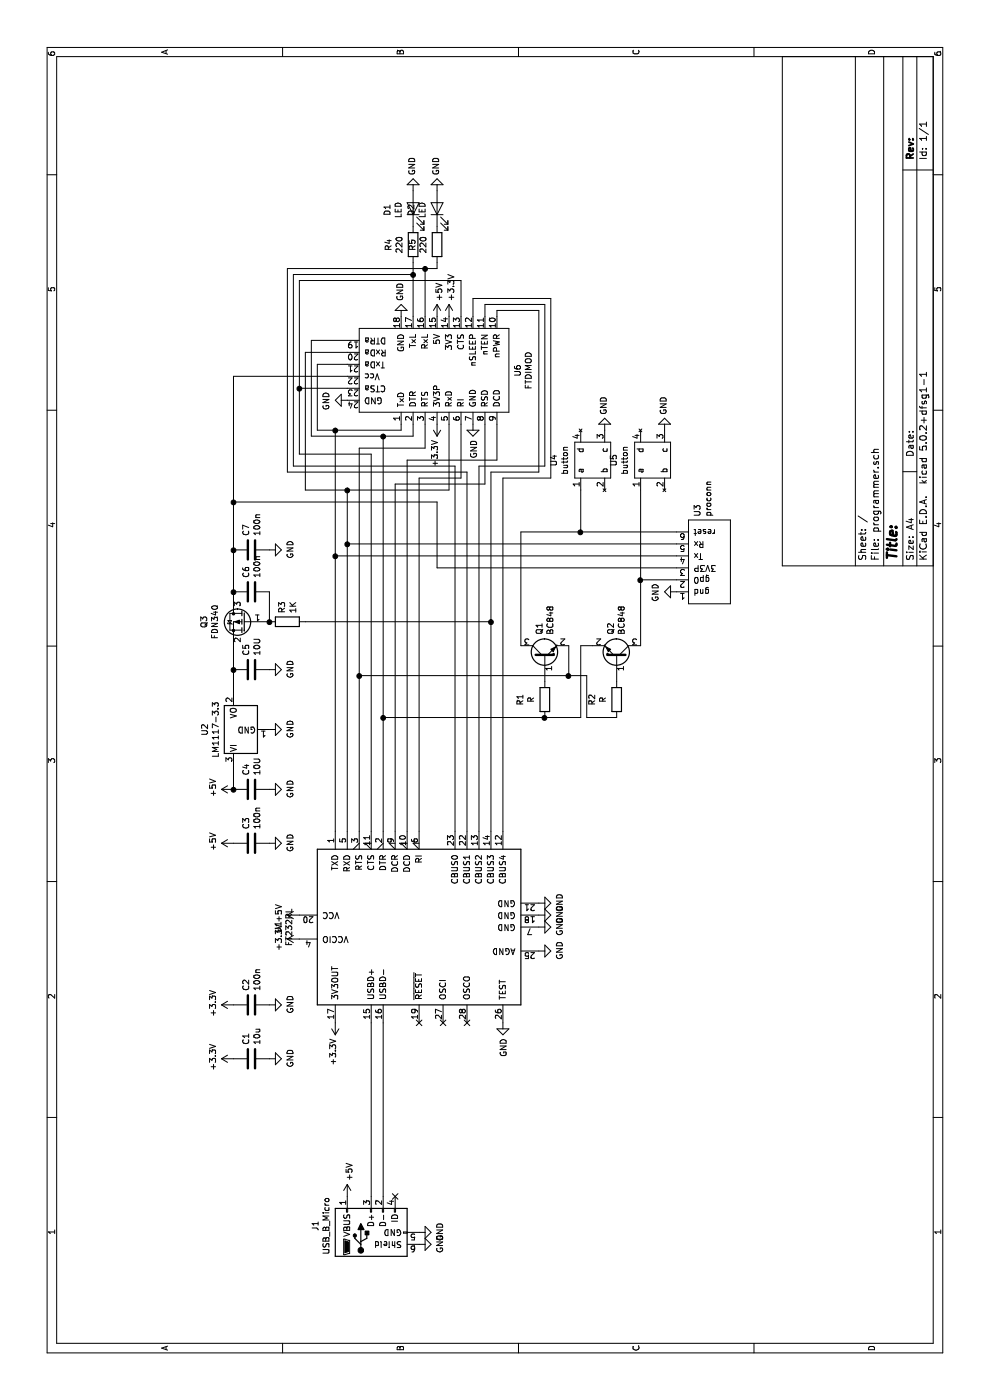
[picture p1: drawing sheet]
EESchema Schematic File Version 4
LIBS:programmer-cache
EELAYER 26 0
EELAYER END
$Descr A4 11693 8268
encoding utf-8
Sheet 1 1
Title ""
Date ""
Rev ""
Comp ""
Comment1 ""
Comment2 ""
Comment3 ""
Comment4 ""
$EndDescr
$Comp
L Device:Q_PMOS_GSD Q3
U 1 1
P 6500 2050
F 0 "Q3" V 6843 2050 50  0000 C CNN
F 1 "FDN340" V 6752 2050 50  0000 C CNN
F 2 "Package_TO_SOT_SMD:SOT-23_Handsoldering" H 6700 2150 50  0001 C CNN
F 3 "~" H 6500 2050 50  0001 C CNN
	1    6500 2050
	0    1    -1   0   
$EndComp
$Comp
L Device:R R3
U 1 1
P 6500 2400
F 0 "R3" H 6570 2446 50  0000 L CNN
F 1 "1K" H 6570 2355 50  0000 L CNN
F 2 "Capacitor_SMD:C_0805_2012Metric_Pad1.15x1.40mm_HandSolder" V 6430 2400 50  0001 C CNN
F 3 "~" H 6500 2400 50  0001 C CNN
	1    6500 2400
	1    0    0    -1  
$EndComp
$Comp
L Regulator_Linear:LM1117-3.3 U2
U 1 1
P 5600 1950
F 0 "U2" H 5600 2192 50  0000 C CNN
F 1 "LM1117-3.3" H 5600 2101 50  0000 C CNN
F 2 "Package_TO_SOT_SMD:SOT-223-3_TabPin2" H 5600 1950 50  0001 C CNN
F 3 "http://www.ti.com/lit/ds/symlink/lm1117.pdf" H 5600 1950 50  0001 C CNN
	1    5600 1950
	1    0    0    -1  
$EndComp
$Comp
L Device:C C5
U 1 1
P 6100 2100
F 0 "C5" H 6215 2146 50  0000 L CNN
F 1 "10U" H 6215 2055 50  0000 L CNN
F 2 "Capacitor_SMD:C_0805_2012Metric_Pad1.15x1.40mm_HandSolder" H 6138 1950 50  0001 C CNN
F 3 "~" H 6100 2100 50  0001 C CNN
	1    6100 2100
	1    0    0    -1  
$EndComp
$Comp
L Device:C C4
U 1 1
P 5100 2100
F 0 "C4" H 5215 2146 50  0000 L CNN
F 1 "10U" H 5215 2055 50  0000 L CNN
F 2 "Capacitor_SMD:C_0805_2012Metric_Pad1.15x1.40mm_HandSolder" H 5138 1950 50  0001 C CNN
F 3 "~" H 5100 2100 50  0001 C CNN
	1    5100 2100
	1    0    0    -1  
$EndComp
$Comp
L power:GND #PWR0101
U 1 1
P 6100 2250
F 0 "#PWR0101" H 6100 2000 50  0001 C CNN
F 1 "GND" H 6105 2077 50  0000 C CNN
F 2 "" H 6100 2250 50  0001 C CNN
F 3 "" H 6100 2250 50  0001 C CNN
	1    6100 2250
	1    0    0    -1  
$EndComp
$Comp
L power:GND #PWR0102
U 1 1
P 5600 2250
F 0 "#PWR0102" H 5600 2000 50  0001 C CNN
F 1 "GND" H 5605 2077 50  0000 C CNN
F 2 "" H 5600 2250 50  0001 C CNN
F 3 "" H 5600 2250 50  0001 C CNN
	1    5600 2250
	1    0    0    -1  
$EndComp
$Comp
L power:GND #PWR0103
U 1 1
P 5100 2250
F 0 "#PWR0103" H 5100 2000 50  0001 C CNN
F 1 "GND" H 5105 2077 50  0000 C CNN
F 2 "" H 5100 2250 50  0001 C CNN
F 3 "" H 5100 2250 50  0001 C CNN
	1    5100 2250
	1    0    0    -1  
$EndComp
Wire Wire Line
	5900 1950 6100 1950
Connection ~ 6100 1950
Wire Wire Line
	6100 1950 6300 1950
$Comp
L Interface_USB:FT232RL U1
U 1 1
P 3950 3500
F 0 "U1" H 3950 4678 50  0000 C CNN
F 1 "FT232RL" H 3950 4587 50  0000 C CNN
F 2 "Package_SO:SSOP-28_5.3x10.2mm_P0.65mm" H 3950 3500 50  0001 C CNN
F 3 "http://www.ftdichip.com/Products/ICs/FT232RL.htm" H 3950 3500 50  0001 C CNN
	1    3950 3500
	1    0    0    -1  
$EndComp
$Comp
L Device:R R4
U 1 1
P 9650 3450
F 0 "R4" V 9443 3450 50  0000 C CNN
F 1 "220" V 9534 3450 50  0000 C CNN
F 2 "Capacitor_SMD:C_0805_2012Metric_Pad1.15x1.40mm_HandSolder" V 9580 3450 50  0001 C CNN
F 3 "~" H 9650 3450 50  0001 C CNN
	1    9650 3450
	0    1    1    0   
$EndComp
$Comp
L Device:R R5
U 1 1
P 9650 3650
F 0 "R5" V 9443 3650 50  0000 C CNN
F 1 "220" V 9534 3650 50  0000 C CNN
F 2 "Capacitor_SMD:C_0805_2012Metric_Pad1.15x1.40mm_HandSolder" V 9580 3650 50  0001 C CNN
F 3 "~" H 9650 3650 50  0001 C CNN
	1    9650 3650
	0    1    1    0   
$EndComp
$Comp
L Device:LED D1
U 1 1
P 9950 3450
F 0 "D1" H 9941 3666 50  0000 C CNN
F 1 "LED" H 9941 3575 50  0000 C CNN
F 2 "Capacitor_SMD:C_1206_3216Metric_Pad1.42x1.75mm_HandSolder" H 9950 3450 50  0001 C CNN
F 3 "~" H 9950 3450 50  0001 C CNN
	1    9950 3450
	1    0    0    -1  
$EndComp
$Comp
L Device:LED D2
U 1 1
P 9950 3650
F 0 "D2" H 9941 3866 50  0000 C CNN
F 1 "LED" H 9941 3775 50  0000 C CNN
F 2 "Capacitor_SMD:C_1206_3216Metric_Pad1.42x1.75mm_HandSolder" H 9950 3650 50  0001 C CNN
F 3 "~" H 9950 3650 50  0001 C CNN
	1    9950 3650
	1    0    0    -1  
$EndComp
$Comp
L FTDIMODULE:FTDIMOD U6
U 1 1
P 8600 3650
F 0 "U6" H 8600 2978 50  0000 C CNN
F 1 "FTDIMOD" H 8600 2887 50  0000 C CNN
F 2 "fps:ftdimod" H 8600 3650 50  0001 C CNN
F 3 "" H 8600 3650 50  0001 C CNN
	1    8600 3650
	1    0    0    -1  
$EndComp
Wire Wire Line
	9050 3450 9400 3450
Wire Wire Line
	9050 3550 9450 3550
Wire Wire Line
	9450 3550 9450 3650
$Comp
L power:GND #PWR0104
U 1 1
P 10100 3450
F 0 "#PWR0104" H 10100 3200 50  0001 C CNN
F 1 "GND" V 10105 3322 50  0000 R CNN
F 2 "" H 10100 3450 50  0001 C CNN
F 3 "" H 10100 3450 50  0001 C CNN
	1    10100 3450
	0    -1   -1   0   
$EndComp
$Comp
L power:GND #PWR0105
U 1 1
P 10100 3650
F 0 "#PWR0105" H 10100 3400 50  0001 C CNN
F 1 "GND" V 10105 3522 50  0000 R CNN
F 2 "" H 10100 3650 50  0001 C CNN
F 3 "" H 10100 3650 50  0001 C CNN
	1    10100 3650
	0    -1   -1   0   
$EndComp
$Comp
L power:GND #PWR0106
U 1 1
P 9050 3350
F 0 "#PWR0106" H 9050 3100 50  0001 C CNN
F 1 "GND" V 9055 3222 50  0000 R CNN
F 2 "" H 9050 3350 50  0001 C CNN
F 3 "" H 9050 3350 50  0001 C CNN
	1    9050 3350
	0    -1   -1   0   
$EndComp
$Comp
L power:+5V #PWR0107
U 1 1
P 9050 3650
F 0 "#PWR0107" H 9050 3500 50  0001 C CNN
F 1 "+5V" V 9065 3778 50  0000 L CNN
F 2 "" H 9050 3650 50  0001 C CNN
F 3 "" H 9050 3650 50  0001 C CNN
	1    9050 3650
	0    1    1    0   
$EndComp
$Comp
L power:+3.3V #PWR0108
U 1 1
P 9050 3750
F 0 "#PWR0108" H 9050 3600 50  0001 C CNN
F 1 "+3.3V" V 9065 3878 50  0000 L CNN
F 2 "" H 9050 3750 50  0001 C CNN
F 3 "" H 9050 3750 50  0001 C CNN
	1    9050 3750
	0    1    1    0   
$EndComp
$Comp
L power:GND #PWR0109
U 1 1
P 8350 2900
F 0 "#PWR0109" H 8350 2650 50  0001 C CNN
F 1 "GND" H 8355 2727 50  0000 C CNN
F 2 "" H 8350 2900 50  0001 C CNN
F 3 "" H 8350 2900 50  0001 C CNN
	1    8350 2900
	-1   0    0    1   
$EndComp
$Comp
L power:GND #PWR0110
U 1 1
P 8150 3950
F 0 "#PWR0110" H 8150 3700 50  0001 C CNN
F 1 "GND" V 8155 3822 50  0000 R CNN
F 2 "" H 8150 3950 50  0001 C CNN
F 3 "" H 8150 3950 50  0001 C CNN
	1    8150 3950
	0    1    1    0   
$EndComp
Wire Wire Line
	8150 3350 8100 3350
Wire Wire Line
	8100 3350 8100 2800
Wire Wire Line
	8100 2650 8650 2650
Wire Wire Line
	8650 2650 8650 2900
Wire Wire Line
	8150 3450 8050 3450
Wire Wire Line
	8050 3450 8050 3200
Wire Wire Line
	8050 2600 8850 2600
Wire Wire Line
	8850 2600 8850 2900
Connection ~ 8100 2800
Wire Wire Line
	8100 2800 8100 2650
Wire Wire Line
	8150 3750 7600 3750
Wire Wire Line
	7600 3750 7600 2900
Wire Wire Line
	7600 2550 8750 2550
Wire Wire Line
	8750 2550 8750 2900
Connection ~ 7600 2900
Wire Wire Line
	7600 2900 7600 2550
Wire Wire Line
	8150 3550 7950 3550
Wire Wire Line
	7950 3550 7950 3000
Wire Wire Line
	7950 3000 6050 3000
Wire Wire Line
	4750 3100 7900 3100
Wire Wire Line
	7900 3100 7900 2500
Wire Wire Line
	7900 2500 8450 2500
Wire Wire Line
	8450 2500 8450 2900
Wire Wire Line
	9050 3850 9350 3850
Wire Wire Line
	9350 3850 9350 2500
Wire Wire Line
	9350 2500 8450 2500
Connection ~ 8450 2500
Connection ~ 8050 3200
Wire Wire Line
	8050 3200 8050 2600
Wire Wire Line
	8150 3850 7700 3850
Wire Wire Line
	7700 3850 7700 3500
Wire Wire Line
	7700 3500 4750 3500
Wire Wire Line
	8150 4150 7850 4150
Wire Wire Line
	7850 4150 7850 3400
Wire Wire Line
	7850 3400 4750 3400
Wire Wire Line
	9400 3450 9400 2450
Wire Wire Line
	9400 2450 7800 2450
Wire Wire Line
	7800 2450 7800 3800
Wire Wire Line
	7800 3800 4750 3800
Connection ~ 9400 3450
Wire Wire Line
	9400 3450 9500 3450
Wire Wire Line
	9500 3650 9450 3650
Wire Wire Line
	9450 3550 9450 2400
Wire Wire Line
	9450 2400 7750 2400
Wire Wire Line
	7750 2400 7750 3900
Wire Wire Line
	7750 3900 4750 3900
Connection ~ 9450 3550
Wire Wire Line
	4750 4000 7800 4000
Wire Wire Line
	7800 4000 7800 4550
Wire Wire Line
	7800 4550 9150 4550
Wire Wire Line
	9150 4550 9150 4050
Wire Wire Line
	9150 4050 9050 4050
Wire Wire Line
	9050 3950 9200 3950
Wire Wire Line
	9200 3950 9200 4600
Wire Wire Line
	9200 4600 7700 4600
Wire Wire Line
	7700 4600 7700 4200
Wire Wire Line
	7700 4200 4750 4200
Wire Wire Line
	4750 4100 6500 4100
Wire Wire Line
	7750 4100 7750 4500
Wire Wire Line
	7750 4500 9100 4500
Wire Wire Line
	9100 4500 9100 4150
Wire Wire Line
	9100 4150 9050 4150
$Comp
L power:GND #PWR0111
U 1 1
P 3950 4500
F 0 "#PWR0111" H 3950 4250 50  0001 C CNN
F 1 "GND" H 3955 4327 50  0000 C CNN
F 2 "" H 3950 4500 50  0001 C CNN
F 3 "" H 3950 4500 50  0001 C CNN
	1    3950 4500
	1    0    0    -1  
$EndComp
$Comp
L power:GND #PWR0112
U 1 1
P 4050 4500
F 0 "#PWR0112" H 4050 4250 50  0001 C CNN
F 1 "GND" H 4055 4327 50  0000 C CNN
F 2 "" H 4050 4500 50  0001 C CNN
F 3 "" H 4050 4500 50  0001 C CNN
	1    4050 4500
	1    0    0    -1  
$EndComp
$Comp
L power:GND #PWR0113
U 1 1
P 4150 4500
F 0 "#PWR0113" H 4150 4250 50  0001 C CNN
F 1 "GND" H 4155 4327 50  0000 C CNN
F 2 "" H 4150 4500 50  0001 C CNN
F 3 "" H 4150 4500 50  0001 C CNN
	1    4150 4500
	1    0    0    -1  
$EndComp
$Comp
L power:GND #PWR0114
U 1 1
P 3750 4500
F 0 "#PWR0114" H 3750 4250 50  0001 C CNN
F 1 "GND" H 3755 4327 50  0000 C CNN
F 2 "" H 3750 4500 50  0001 C CNN
F 3 "" H 3750 4500 50  0001 C CNN
	1    3750 4500
	1    0    0    -1  
$EndComp
Wire Wire Line
	8550 1950 8550 2900
$Comp
L power:+5V #PWR0115
U 1 1
P 4050 2500
F 0 "#PWR0115" H 4050 2350 50  0001 C CNN
F 1 "+5V" H 4065 2673 50  0000 C CNN
F 2 "" H 4050 2500 50  0001 C CNN
F 3 "" H 4050 2500 50  0001 C CNN
	1    4050 2500
	1    0    0    -1  
$EndComp
$Comp
L power:+3.3V #PWR0116
U 1 1
P 3850 2500
F 0 "#PWR0116" H 3850 2350 50  0001 C CNN
F 1 "+3.3V" H 3865 2673 50  0000 C CNN
F 2 "" H 3850 2500 50  0001 C CNN
F 3 "" H 3850 2500 50  0001 C CNN
	1    3850 2500
	1    0    0    -1  
$EndComp
$Comp
L power:+5V #PWR0117
U 1 1
P 5100 1950
F 0 "#PWR0117" H 5100 1800 50  0001 C CNN
F 1 "+5V" H 5115 2123 50  0000 C CNN
F 2 "" H 5100 1950 50  0001 C CNN
F 3 "" H 5100 1950 50  0001 C CNN
	1    5100 1950
	1    0    0    -1  
$EndComp
Wire Wire Line
	5300 1950 5100 1950
Connection ~ 5100 1950
$Comp
L power:+3.3V #PWR0118
U 1 1
P 3150 2800
F 0 "#PWR0118" H 3150 2650 50  0001 C CNN
F 1 "+3.3V" V 3165 2928 50  0000 L CNN
F 2 "" H 3150 2800 50  0001 C CNN
F 3 "" H 3150 2800 50  0001 C CNN
	1    3150 2800
	0    -1   -1   0   
$EndComp
Wire Wire Line
	6500 2550 6500 4100
Connection ~ 6500 4100
Wire Wire Line
	6500 4100 7750 4100
Wire Wire Line
	4750 3300 7650 3300
Wire Wire Line
	7650 3300 7650 4050
Wire Wire Line
	7650 4050 8150 4050
$Comp
L Device:C C7
U 1 1
P 7100 2100
F 0 "C7" H 7215 2146 50  0000 L CNN
F 1 "100n" H 7215 2055 50  0000 L CNN
F 2 "Capacitor_SMD:C_0805_2012Metric_Pad1.15x1.40mm_HandSolder" H 7138 1950 50  0001 C CNN
F 3 "~" H 7100 2100 50  0001 C CNN
	1    7100 2100
	1    0    0    -1  
$EndComp
$Comp
L power:GND #PWR0119
U 1 1
P 7100 2250
F 0 "#PWR0119" H 7100 2000 50  0001 C CNN
F 1 "GND" H 7105 2077 50  0000 C CNN
F 2 "" H 7100 2250 50  0001 C CNN
F 3 "" H 7100 2250 50  0001 C CNN
	1    7100 2250
	1    0    0    -1  
$EndComp
Wire Wire Line
	6700 1950 6750 1950
$Comp
L Device:C C6
U 1 1
P 6750 2100
F 0 "C6" H 6865 2146 50  0000 L CNN
F 1 "100n" H 6865 2055 50  0000 L CNN
F 2 "Capacitor_SMD:C_0805_2012Metric_Pad1.15x1.40mm_HandSolder" H 6788 1950 50  0001 C CNN
F 3 "~" H 6750 2100 50  0001 C CNN
	1    6750 2100
	1    0    0    -1  
$EndComp
Connection ~ 6750 1950
Connection ~ 7100 1950
Wire Wire Line
	6750 1950 7100 1950
Wire Wire Line
	6500 2250 6750 2250
Connection ~ 6500 2250
$Comp
L Device:C C3
U 1 1
P 4650 2100
F 0 "C3" H 4765 2146 50  0000 L CNN
F 1 "100n" H 4765 2055 50  0000 L CNN
F 2 "Capacitor_SMD:C_0805_2012Metric_Pad1.15x1.40mm_HandSolder" H 4688 1950 50  0001 C CNN
F 3 "~" H 4650 2100 50  0001 C CNN
	1    4650 2100
	1    0    0    -1  
$EndComp
$Comp
L Device:C C1
U 1 1
P 2850 2100
F 0 "C1" H 2965 2146 50  0000 L CNN
F 1 "10u" H 2965 2055 50  0000 L CNN
F 2 "Capacitor_SMD:C_0805_2012Metric_Pad1.15x1.40mm_HandSolder" H 2888 1950 50  0001 C CNN
F 3 "~" H 2850 2100 50  0001 C CNN
	1    2850 2100
	1    0    0    -1  
$EndComp
$Comp
L Device:C C2
U 1 1
P 3300 2100
F 0 "C2" H 3415 2146 50  0000 L CNN
F 1 "100n" H 3415 2055 50  0000 L CNN
F 2 "Capacitor_SMD:C_0805_2012Metric_Pad1.15x1.40mm_HandSolder" H 3338 1950 50  0001 C CNN
F 3 "~" H 3300 2100 50  0001 C CNN
	1    3300 2100
	1    0    0    -1  
$EndComp
$Comp
L power:GND #PWR0120
U 1 1
P 4650 2250
F 0 "#PWR0120" H 4650 2000 50  0001 C CNN
F 1 "GND" H 4655 2077 50  0000 C CNN
F 2 "" H 4650 2250 50  0001 C CNN
F 3 "" H 4650 2250 50  0001 C CNN
	1    4650 2250
	1    0    0    -1  
$EndComp
$Comp
L power:GND #PWR0121
U 1 1
P 2850 2250
F 0 "#PWR0121" H 2850 2000 50  0001 C CNN
F 1 "GND" H 2855 2077 50  0000 C CNN
F 2 "" H 2850 2250 50  0001 C CNN
F 3 "" H 2850 2250 50  0001 C CNN
	1    2850 2250
	1    0    0    -1  
$EndComp
$Comp
L power:GND #PWR0122
U 1 1
P 3300 2250
F 0 "#PWR0122" H 3300 2000 50  0001 C CNN
F 1 "GND" H 3305 2077 50  0000 C CNN
F 2 "" H 3300 2250 50  0001 C CNN
F 3 "" H 3300 2250 50  0001 C CNN
	1    3300 2250
	1    0    0    -1  
$EndComp
$Comp
L power:+5V #PWR0123
U 1 1
P 4650 1950
F 0 "#PWR0123" H 4650 1800 50  0001 C CNN
F 1 "+5V" H 4665 2123 50  0000 C CNN
F 2 "" H 4650 1950 50  0001 C CNN
F 3 "" H 4650 1950 50  0001 C CNN
	1    4650 1950
	1    0    0    -1  
$EndComp
$Comp
L power:+3.3V #PWR0124
U 1 1
P 3300 1950
F 0 "#PWR0124" H 3300 1800 50  0001 C CNN
F 1 "+3.3V" H 3315 2123 50  0000 C CNN
F 2 "" H 3300 1950 50  0001 C CNN
F 3 "" H 3300 1950 50  0001 C CNN
	1    3300 1950
	1    0    0    -1  
$EndComp
$Comp
L power:+3.3V #PWR0125
U 1 1
P 2850 1950
F 0 "#PWR0125" H 2850 1800 50  0001 C CNN
F 1 "+3.3V" H 2865 2123 50  0000 C CNN
F 2 "" H 2850 1950 50  0001 C CNN
F 3 "" H 2850 1950 50  0001 C CNN
	1    2850 1950
	1    0    0    -1  
$EndComp
$Comp
L Connector:USB_B_Micro J1
U 1 1
P 1400 3100
F 0 "J1" H 1455 3567 50  0000 C CNN
F 1 "USB_B_Micro" H 1455 3476 50  0000 C CNN
F 2 "fps:USB_Mini-B" H 1550 3050 50  0001 C CNN
F 3 "~" H 1550 3050 50  0001 C CNN
	1    1400 3100
	1    0    0    -1  
$EndComp
$Comp
L power:GND #PWR0126
U 1 1
P 1400 3500
F 0 "#PWR0126" H 1400 3250 50  0001 C CNN
F 1 "GND" H 1405 3327 50  0000 C CNN
F 2 "" H 1400 3500 50  0001 C CNN
F 3 "" H 1400 3500 50  0001 C CNN
	1    1400 3500
	1    0    0    -1  
$EndComp
$Comp
L power:GND #PWR0127
U 1 1
P 1300 3500
F 0 "#PWR0127" H 1300 3250 50  0001 C CNN
F 1 "GND" H 1305 3327 50  0000 C CNN
F 2 "" H 1300 3500 50  0001 C CNN
F 3 "" H 1300 3500 50  0001 C CNN
	1    1300 3500
	1    0    0    -1  
$EndComp
Wire Wire Line
	1700 3100 3150 3100
Wire Wire Line
	1700 3200 3150 3200
$Comp
L power:+5V #PWR0128
U 1 1
P 1700 2900
F 0 "#PWR0128" H 1700 2750 50  0001 C CNN
F 1 "+5V" V 1715 3028 50  0000 L CNN
F 2 "" H 1700 2900 50  0001 C CNN
F 3 "" H 1700 2900 50  0001 C CNN
	1    1700 2900
	0    1    1    0   
$EndComp
$Comp
L power:GND #PWR0129
U 1 1
P 3150 4200
F 0 "#PWR0129" H 3150 3950 50  0001 C CNN
F 1 "GND" V 3155 4072 50  0000 R CNN
F 2 "" H 3150 4200 50  0001 C CNN
F 3 "" H 3150 4200 50  0001 C CNN
	1    3150 4200
	0    1    1    0   
$EndComp
NoConn ~ 3150 3500
NoConn ~ 3150 3700
NoConn ~ 3150 3900
$Comp
L FTDIMODULE:proconn U3
U 1 1
P 7000 6000
F 0 "U3" H 7378 6178 50  0000 L CNN
F 1 "proconn" H 7378 6087 50  0000 L CNN
F 2 "fps:proconn" H 7000 6000 50  0001 C CNN
F 3 "" H 7000 6000 50  0001 C CNN
	1    7000 6000
	1    0    0    -1  
$EndComp
Wire Wire Line
	7100 1950 7500 1950
$Comp
L power:+3.3V #PWR0130
U 1 1
P 8150 3650
F 0 "#PWR0130" H 8150 3500 50  0001 C CNN
F 1 "+3.3V" V 8165 3778 50  0000 L CNN
F 2 "" H 8150 3650 50  0001 C CNN
F 3 "" H 8150 3650 50  0001 C CNN
	1    8150 3650
	0    -1   -1   0   
$EndComp
$Comp
L power:GND #PWR0131
U 1 1
P 6750 5650
F 0 "#PWR0131" H 6750 5400 50  0001 C CNN
F 1 "GND" H 6755 5477 50  0000 C CNN
F 2 "" H 6750 5650 50  0001 C CNN
F 3 "" H 6750 5650 50  0001 C CNN
	1    6750 5650
	-1   0    0    1   
$EndComp
Wire Wire Line
	7150 5650 7150 2900
Wire Wire Line
	7050 5650 7050 2800
Wire Wire Line
	6950 5650 6950 3650
Wire Wire Line
	7500 3650 7500 1950
Connection ~ 7500 1950
Wire Wire Line
	7500 1950 8550 1950
$Comp
L Transistor_BJT:BC848 Q1
U 1 1
P 6200 4550
F 0 "Q1" H 6391 4596 50  0000 L CNN
F 1 "BC848" H 6391 4505 50  0000 L CNN
F 2 "Package_TO_SOT_SMD:SOT-23" H 6400 4475 50  0001 L CIN
F 3 "http://www.infineon.com/dgdl/Infineon-BC847SERIES_BC848SERIES_BC849SERIES_BC850SERIES-DS-v01_01-en.pdf?fileId=db3a304314dca389011541d4630a1657" H 6200 4550 50  0001 L CNN
	1    6200 4550
	1    0    0    -1  
$EndComp
$Comp
L Transistor_BJT:BC848 Q2
U 1 1
P 6200 5150
F 0 "Q2" H 6391 5104 50  0000 L CNN
F 1 "BC848" H 6391 5195 50  0000 L CNN
F 2 "Package_TO_SOT_SMD:SOT-23" H 6400 5075 50  0001 L CIN
F 3 "http://www.infineon.com/dgdl/Infineon-BC847SERIES_BC848SERIES_BC849SERIES_BC850SERIES-DS-v01_01-en.pdf?fileId=db3a304314dca389011541d4630a1657" H 6200 5150 50  0001 L CNN
	1    6200 5150
	1    0    0    1   
$EndComp
Wire Wire Line
	6950 3650 7500 3650
Connection ~ 7050 2800
Wire Wire Line
	7050 2800 8100 2800
Connection ~ 7150 2900
Wire Wire Line
	7150 2900 7600 2900
Wire Wire Line
	4750 2900 7150 2900
Wire Wire Line
	4750 2800 7050 2800
$Comp
L Device:R R1
U 1 1
P 5850 4550
F 0 "R1" V 5643 4550 50  0000 C CNN
F 1 "R" V 5734 4550 50  0000 C CNN
F 2 "Capacitor_SMD:C_0805_2012Metric_Pad1.15x1.40mm_HandSolder" V 5780 4550 50  0001 C CNN
F 3 "~" H 5850 4550 50  0001 C CNN
	1    5850 4550
	0    1    1    0   
$EndComp
$Comp
L Device:R R2
U 1 1
P 5850 5150
F 0 "R2" V 5643 5150 50  0000 C CNN
F 1 "R" V 5734 5150 50  0000 C CNN
F 2 "Capacitor_SMD:C_0805_2012Metric_Pad1.15x1.40mm_HandSolder" V 5780 5150 50  0001 C CNN
F 3 "~" H 5850 5150 50  0001 C CNN
	1    5850 5150
	0    1    1    0   
$EndComp
Wire Wire Line
	6300 4750 6050 4750
Wire Wire Line
	6050 4750 6050 4900
Wire Wire Line
	6050 4900 5700 4900
Wire Wire Line
	5700 4900 5700 5150
Wire Wire Line
	6300 4950 6300 4850
Wire Wire Line
	6300 4850 5700 4850
Wire Wire Line
	6300 5350 6850 5350
Wire Wire Line
	6850 5350 6850 5650
Wire Wire Line
	6300 4350 7250 4350
Wire Wire Line
	7250 4350 7250 4850
Wire Wire Line
	5700 4550 5700 3200
Wire Wire Line
	4750 3200 5700 3200
Connection ~ 5700 4550
Connection ~ 5700 3200
Wire Wire Line
	5700 3200 8050 3200
Wire Wire Line
	5700 4550 5700 4850
Wire Wire Line
	6050 4750 6050 3000
Connection ~ 6050 4750
Connection ~ 6050 3000
Wire Wire Line
	6050 3000 4750 3000
$Comp
L FTDIMODULE:button U5
U 1 1
P 7850 5450
F 0 "U5" H 7850 5775 50  0000 C CNN
F 1 "button" H 7850 5684 50  0000 C CNN
F 2 "fps:sw12" H 7850 5450 50  0001 C CNN
F 3 "" H 7850 5450 50  0001 C CNN
	1    7850 5450
	1    0    0    -1  
$EndComp
$Comp
L FTDIMODULE:button U4
U 1 1
P 7850 4950
F 0 "U4" H 7850 5275 50  0000 C CNN
F 1 "button" H 7850 5184 50  0000 C CNN
F 2 "fps:sw12" H 7850 4950 50  0001 C CNN
F 3 "" H 7850 4950 50  0001 C CNN
	1    7850 4950
	1    0    0    -1  
$EndComp
Wire Wire Line
	6850 5350 7600 5350
Connection ~ 6850 5350
Wire Wire Line
	7250 4850 7600 4850
Connection ~ 7250 4850
Wire Wire Line
	7250 4850 7250 5650
$Comp
L power:GND #PWR0132
U 1 1
P 8100 5050
F 0 "#PWR0132" H 8100 4800 50  0001 C CNN
F 1 "GND" V 8105 4922 50  0000 R CNN
F 2 "" H 8100 5050 50  0001 C CNN
F 3 "" H 8100 5050 50  0001 C CNN
	1    8100 5050
	0    -1   -1   0   
$EndComp
$Comp
L power:GND #PWR0133
U 1 1
P 8100 5550
F 0 "#PWR0133" H 8100 5300 50  0001 C CNN
F 1 "GND" V 8105 5422 50  0000 R CNN
F 2 "" H 8100 5550 50  0001 C CNN
F 3 "" H 8100 5550 50  0001 C CNN
	1    8100 5550
	0    -1   -1   0   
$EndComp
NoConn ~ 1700 3300
$EndSCHEMATC
